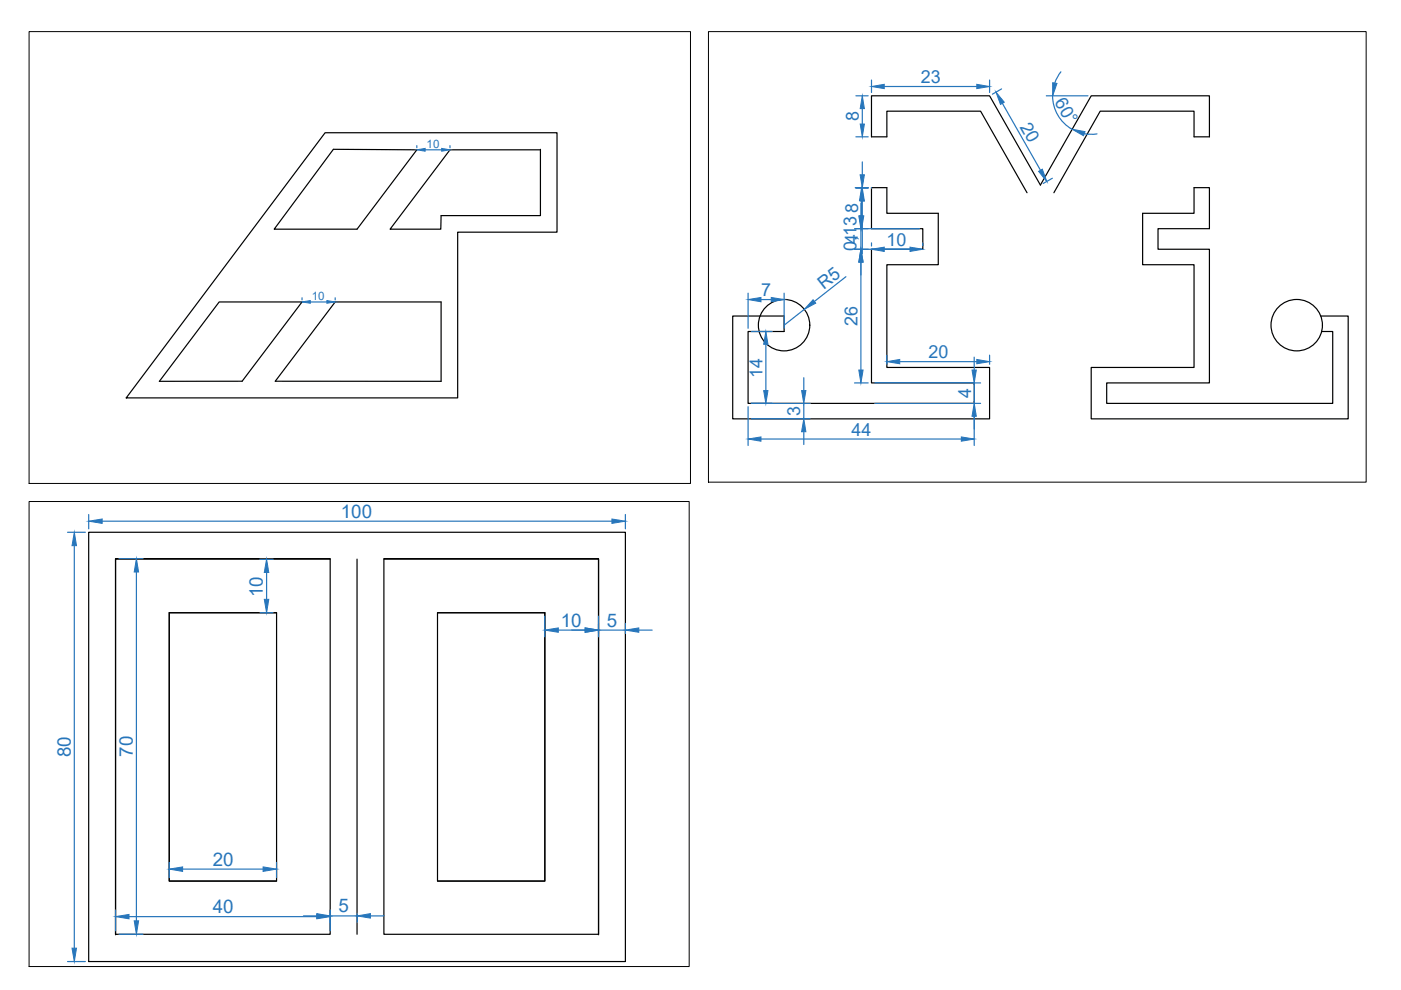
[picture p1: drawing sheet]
<svg xmlns="http://www.w3.org/2000/svg" width="297mm" height="210mm" viewBox="0 0 297 210" stroke-linecap="round" stroke-linejoin="round" font-family="sans-serif">
<!-- layer: 0 -->
<g fill="none" stroke="#000" stroke-width=".25">
<path d="M68.9 28.1h49.2v21.1h-21.1v35.2h-70.2zM70.7 31.7l17.7 .1-12.7 16.8h-17.6zM114.6 31.7v14h-21.1v2.9h-10.8l12.7-16.8h19.2M217.7 40.9l-9.8-17.3h-19.9v5.4h-3.2v-8.7h25l10.8 18.9 10.8-18.9h25v8.7h-3.2v-5.4h-19.9l-9.9 17.3M46.5 64h17.5l-12.7 16.8h-17.5zM71.1 64h22.4v16.8h-35.1zM155.3 67h11v3.3h-7.7v15.2h48v-4.3h-21.8v-28.4h10.9v-4.3h-10.9v-8.7h3.2v5.4h10.9v10.9h-10.9v21.8h21.8v10.9h-54.5zM280 67h5.8v21.8h-54.4v-10.9h21.8v-21.8h-10.9v-10.9h10.9v-5.4h3.2v8.7h-10.9v4.3h10.9v28.4h-21.8v4.3h48v-15.2h-2.4M18.8 112.9h113.8v91h-113.8zM24.5 118.4h45.5v79.7h-45.5zM70 118.5h-45.5v79.7M75.7 118.5v79.6"/>
<path d="M81.4 118.5h45.5v79.7M81.4 118.4h45.5v79.7h-45.5zM35.9 129.9h22.7v56.9h-22.7zM58.6 129.9h-22.7v56.9h22.7M92.8 129.9h22.7v56.9h-22.7M92.8 129.9h22.7v56.9h-22.7z"/>
<circle cx="166.2" cy="68.9" r="5.5"/>
<circle cx="274.9" cy="68.9" r="5.5"/>
</g>
<g fill="none" stroke="#2776bb" stroke-width=".25">
<path d="M184.8 17v2.6M187.5 18.3h19.6M209.8 17v2.6M212.4 18.9l-2 1.1M224.9 15.2l-.9 1.4-.4 1M88.4 30.9v.4M90.1 31.8h3.5M95.4 30.9v.4M181.3 39.8h2.8M181.5 20.3h2.6M181.5 29h2.6M181.5 39.9h2.6"/>
<path d="M182.8 23v3.3M182.8 34.3v2.8M182.8 39.8v.1M184.8 39.8v.1M212.5 21.9l8.1 14.2M221.8 20.3h8.9M223.1 37.8l-1.9 1.1M223.2 20.3a8.2 8.2 0 0 0 4.1 7.1M229.9 28.3l1.6 .2 1.1-.1M179.4 58.7l-6.7 5.2M181.2 52.8h13.8M181.2 48.5h13.8"/>
<path d="M182.5 43v2.8M182.5 48.5v4.3M182.5 55.6v22.9M182.7 42.5v3.3M182.8 42.6v11.2M184.8 51.5v.7M195.7 51.5v.7M64 63.1v.5M65.8 64h3.5M71.1 63.1v.5M158.6 62.2v7.4M159.3 70.3h4.4"/>
<path d="M161.3 63.5h2.2M162.4 73v9.8M166.3 62.2v7.4M170.5 65.6l-4.2 3.4M188 75.3v1.9M190.8 76.7h16.3M206.6 75.7v2.8M209.8 75.3v1.9M158.6 86.2v8.3M159.3 85.5h12.5M159.3 88.8h12.5M161.3 93.1h42.5"/>
<path d="M170.4 80.1v2.7M170.4 85.5v3.3M170.4 91.5v2.7M181.2 81.2h2.9M185.4 81.2h22.5M185.4 85.5h22.5M206.6 81.2v4.3M206.6 86.2v8.3M14.3 112.9h3.8M15.8 115.7v85.3M18.8 109.1v3M21.7 110.5h108"/>
<path d="M25.2 118.4h5.1M55.1 118.5h2.8M132.6 109.1v3M28.9 121.3v73.9M55.1 129.9h2.8M56.5 121.4v5.7M115.5 130.6v4.4M118.4 133.6h5.7M126.9 130.6v4.4M126.9 133.6h5.7M132.6 132.2v2.1M135.4 133.6h2.9"/>
<path d="M24.5 192.9v4.5M25.2 198.1h5.1M27.4 194.3h39.8M35.9 182.9v3.2M38.7 184.3h17.1M58.6 182.9v3.2M64.3 194.2h2.9M70 192.9v4.5M70 194.2h5.7M75.7 193.6v2M78.5 194.2h2.9M14.3 203.9h3.8"/>
</g>
<g fill="#2776bb" stroke="#2776bb" stroke-width=".21">
<path d="M88.4 31.8l1.7-.3v.6z"/>
<path d="M93.6 31.5l1.8 .3-1.8 .3z"/>
<path d="M64 64l1.8-.3v.6z"/>
<path d="M69.3 63.7l1.8 .3-1.8 .3z"/>
<path d="M223.2 17.5l.9 .2-.9 2.6z"/>
<path d="M227.3 27.4l2.7 .5-.3 .9z"/>
<path d="M211.2 19.5l1.7 2.2-.8 .4z"/>
<path d="M220.2 36.3l.8-.4 .9 2.6z"/>
<path d="M184.8 18.3l2.7-.4v.9z"/>
<path d="M207.1 17.9l2.7 .4-2.7 .5z"/>
<path d="M182.4 26.3h.9l-.5 2.7z"/>
<path d="M182.8 20.3l.5 2.7h-.9z"/>
<path d="M192.9 52.4l2.8 .4-2.8 .5z"/>
<path d="M184.8 52.8l2.7-.4v.9z"/>
<path d="M182.4 37.1h.9l-.5 2.7z"/>
<path d="M182.8 39.9l.5 2.7h-.9z"/>
<path d="M203.8 92.6l2.8 .5-2.8 .4z"/>
<path d="M158.6 93.1l2.7-.5v.9z"/>
<path d="M182.2 45.8h.9l-.4 2.7z"/>
<path d="M182.7 39.8l.4 2.7h-.9z"/>
<path d="M182.5 52.8l.5 2.8h-.9z"/>
<path d="M182.1 78.5h.9l-.5 2.7z"/>
<path d="M161.9 82.8h.9l-.4 2.7z"/>
<path d="M162.4 70.3l.4 2.7h-.9z"/>
<path d="M188 76.7l2.8-.5v.9z"/>
<path d="M207.1 76.2l2.7 .5-2.7 .4z"/>
<path d="M206.1 78.5h.9l-.4 2.7z"/>
<path d="M206.6 85.5l.4 2.8h-.9z"/>
<path d="M182.1 45.8h.9l-.5 2.7z"/>
<path d="M158.6 63.5l2.7-.4v.9z"/>
<path d="M163.5 63.1l2.8 .4-2.8 .5z"/>
<path d="M172.4 63.6l.5 .7-2.4 1.3z"/>
<path d="M170 82.8h.9l-.5 2.7z"/>
<path d="M170.4 88.8l.5 2.7h-.9z"/>
<path d="M129.7 110l2.9 .5-2.9 .5z"/>
<path d="M18.8 110.5l2.9-.5v1z"/>
<path d="M15.8 112.9l.4 2.8h-.9z"/>
<path d="M15.3 201h.9l-.4 2.9z"/>
<path d="M28.9 118.4l.5 2.9h-.9z"/>
<path d="M28.5 195.2h.9l-.5 2.9z"/>
<path d="M55.8 183.8l2.8 .5-2.8 .5z"/>
<path d="M35.9 184.3l2.8-.5v1z"/>
<path d="M24.5 194.3l2.9-.4v.9z"/>
<path d="M67.2 193.9l2.8 .4-2.8 .5z"/>
<path d="M115.5 133.6l2.9-.5v1z"/>
<path d="M124.1 133.1l2.8 .5-2.8 .5z"/>
<path d="M132.6 133.6l2.8-.5v1z"/>
<path d="M67.2 193.7l2.8 .5-2.8 .5z"/>
<path d="M75.7 194.2l2.8-.5v1z"/>
<path d="M56 127.1h1l-.5 2.8z"/>
<path d="M56.5 118.5l.5 2.9h-1z"/>
</g>
<path d="M6.2 6.7h140.2v95.8h-140.2zM150.2 6.7h139.5v95.5h-139.5zM6.2 106.3h139.9v98.6h-139.9z" fill="none" stroke="#000" stroke-width=".21"/>
<g font-size="4" fill="#2776bb">
<text x="72.3" y="109.7">100</text>
<text x="55.8" y="126.6" transform="rotate(-90 55.8 126.6)">10</text>
<text x="118.9" y="132.8">10</text>
<text x="128.6" y="132.8">5</text>
<text x="15" y="160.6" transform="rotate(-90 15 160.6)">80</text>
<text x="28.2" y="160.5" transform="rotate(-90 28.2 160.5)">70</text>
<text x="45.1" y="183.5">20</text>
<text x="45.1" y="193.6">40</text>
<text x="71.7" y="193.4">5</text>
</g>
<g font-size="3.8" fill="#2776bb">
<text x="195.2" y="17.6">23</text>
<text x="223.5" y="21.6" transform="rotate(60 223.5 21.6)">60°</text>
<text x="182.1" y="25.7" transform="rotate(-90 182.1 25.7)">8</text>
<text x="216.2" y="26.8" transform="rotate(60 216.2 26.8)">20</text>
<text x="182" y="45.2" transform="rotate(-90 182 45.2)">8</text>
<text x="181.6" y="53.3" transform="rotate(-90 181.6 53.3)">0,13</text>
<text x="181.8" y="51.7" transform="rotate(-90 181.8 51.7)">4</text>
<text x="188" y="52.1">10</text>
<text x="161.4" y="62.8">7</text>
<text x="174.7" y="61.4" transform="rotate(-38 174.7 61.4)">R5</text>
<text x="181.8" y="69.1" transform="rotate(-90 181.8 69.1)">26</text>
<text x="196.8" y="75.9">20</text>
<text x="161.7" y="80.2" transform="rotate(-90 161.7 80.2)">14</text>
<text x="169.7" y="88.2" transform="rotate(-90 169.7 88.2)">3</text>
<text x="205.9" y="84.3" transform="rotate(-90 205.9 84.3)">4</text>
<text x="180.5" y="92.4">44</text>
</g>
<g font-size="2.5" fill="#2776bb">
<text x="90.5" y="31.3">10</text>
<text x="66.1" y="63.5">10</text>
</g>
</svg>
